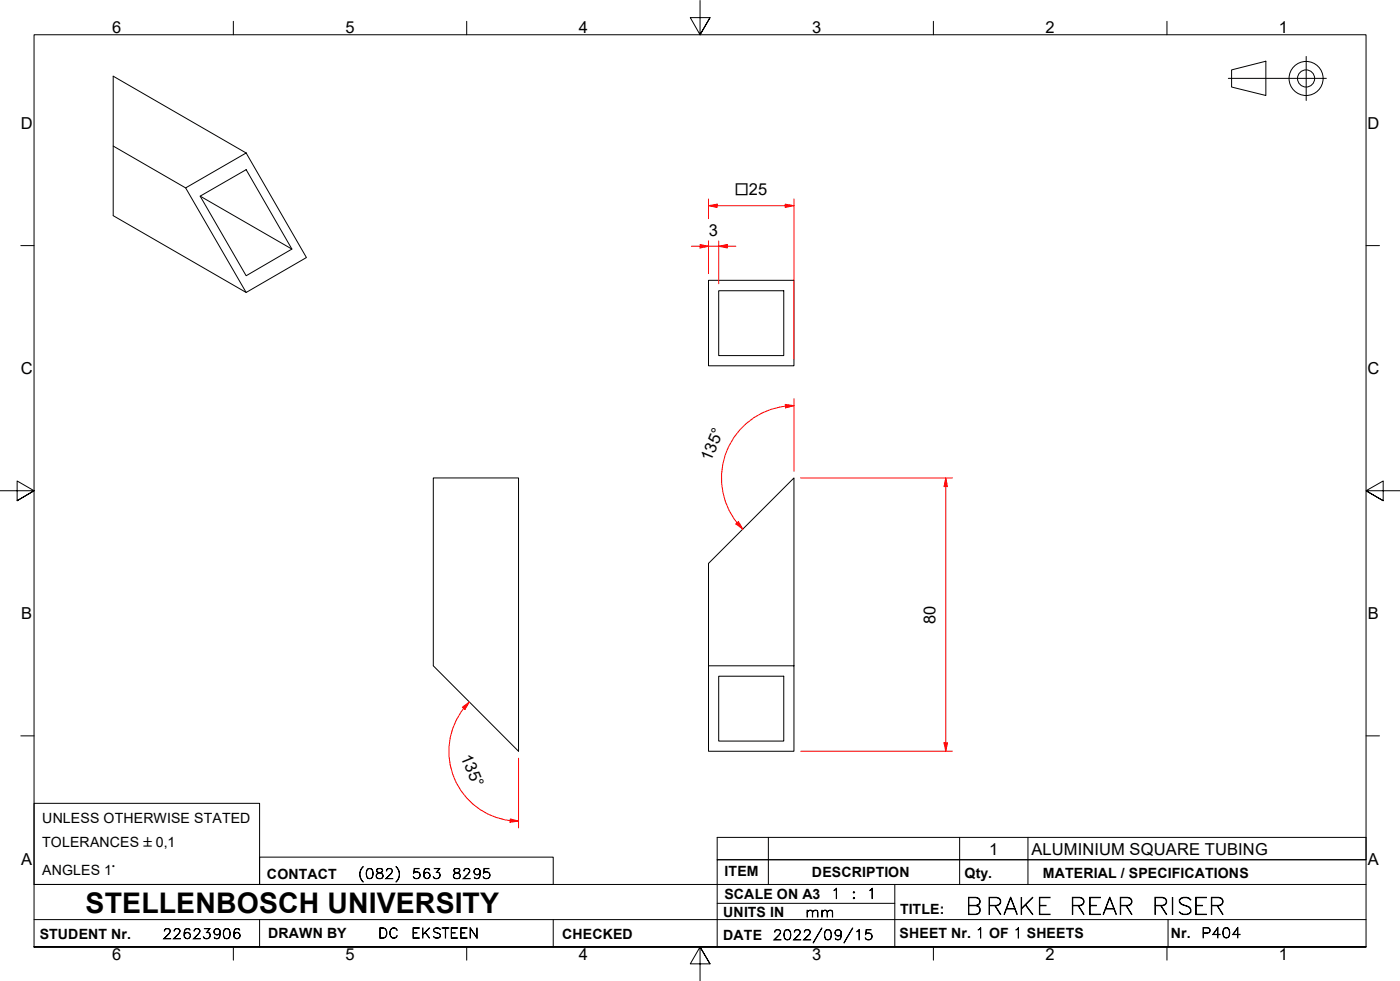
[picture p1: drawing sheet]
<svg xmlns="http://www.w3.org/2000/svg" width="410mm" height="287mm" viewBox="0 0 410 287" stroke-linecap="round" stroke-linejoin="round" font-family="sans-serif">
<!-- layer: Visible Edges(ISO) -->
<path d="M33.1 42.7l21.3 12.3M54.4 55l17.7-10.2 17.6 30.6-17.6 10.2zM58.6 57.4l13.5-7.7 13.4 23.2-13.4 7.8zM58.6 57.4l26.9 15.5M72.1 44.8l-39-22.5v40.8l39 22.5M207.5 82.1h25v25h-25zM210.4 85.1h19.1v19h-19.1zM126.9 139.9h24.9v80l-24.9-25zM207.5 194.9h25v25h-25zM207.5 194.9v-30l25-25v55M210.4 197.9h19.1v19h-19.1z" fill="none" stroke="#000" stroke-width=".29"/>
<!-- layer: Symbols(ISO) -->
<path d="M210 245.1h190v6.6h-190zM225 245.1v6.6M281 245.1v6.6M301 245.1v6.6" fill="none" stroke="#000" stroke-width=".29"/>
<!-- layer: Border_0 -->
<g fill="none" stroke="#000" stroke-width=".29">
<path d="M68.3 6.2v4M136.7 6.2v4M205 .1v10.1l-2.9-5h5.8l-2.9 5 2.9-5M273.3 6.2v4M341.7 6.2v4M6.1 71.9h3.9M400 71.9h3.9M0 143.7h10l-5-2.9v5.8l5-2.9-5 2.9M410 143.7h-10l5-2.9v5.8l-5-2.9 5 2.9M6.1 215.4h3.9M400 215.4h3.9M10 277.2v-267h390v267h-390h390"/>
<path d="M68.3 277.2v3.9M136.7 277.2v3.9M273.3 277.2v3.9M341.7 277.2v3.9M207.9 282.1l-2.9-4.9 2.9 4.9h-5.8l2.9-4.9v10"/>
</g>
<!-- layer: Sketch Geometry(ISO) -->
<g fill="none" stroke="#000" stroke-width=".29">
<path d="M382.5 16.5v12.9M359.7 22.9h28.7M360.6 20.5l10-2.6v10.1l-10-2.5zM10 235.2h66v23.7h-66zM10 258.9h390M76 250.9h86v8h-86zM225 251.7v7.2M262 258.9v18.3M281 251.7v7.2M301 251.7v7.2M400 251.7h-190v25.5M10 277.2h390"/>
<path d="M10 269.2h390M76 269.2v8M162 269.2v8M210 264.4h52M342 269.2v8"/>
<circle cx="382.4" cy="23" r="5"/>
<circle cx="382.4" cy="23" r="2.51"/>
</g>
<!-- layer: Dimensions(ISO) -->
<path d="M207.5 60.2h2.5" fill="none" stroke="#f00" stroke-width=".29"/>
<path d="M207.5 60.2l2.5-.4v.9z" fill-rule="evenodd" fill="#f00"/>
<path d="M207.5 60.2l2.5-.4v.9zM229.9 60.2h2.6" fill="none" stroke="#f00" stroke-width=".29"/>
<path d="M229.9 59.8l2.6 .4-2.6 .5z" fill-rule="evenodd" fill="#f00"/>
<path d="M207.5 58.2v5.8M229.9 59.8l2.6 .4-2.6 .5zM232.5 58.2v46.9M207.5 70.6v9.5M210 60.2h19.9M276.9 217.4v2.5" fill="none" stroke="#f00" stroke-width=".29"/>
<path d="M276.4 217.4h1l-.5 2.5z" fill-rule="evenodd" fill="#f00"/>
<path d="M276.9 139.9v2.5M276.4 217.4h1l-.5 2.5z" fill="none" stroke="#f00" stroke-width=".29"/>
<path d="M276.9 139.9l.5 2.5h-1z" fill-rule="evenodd" fill="#f00"/>
<path d="M234.4 139.9h44.5M276.9 139.9l.5 2.5h-1zM276.9 142.4v75M137.4 205.5l-1.6 1.8M234.4 219.9h44.5" fill="none" stroke="#f00" stroke-width=".29"/>
<path d="M135.4 207l2-1.5-1.3 2.2z" fill-rule="evenodd" fill="#f00"/>
<path d="M135.4 207l2-1.5-1.3 2.2zM149.4 240.2l2.4 .2" fill="none" stroke="#f00" stroke-width=".29"/>
<path d="M149.4 239.7l2.4 .7-2.4 .3z" fill-rule="evenodd" fill="#f00"/>
<path d="M215.8 153l1.7 1.9M135.8 207.4a20.4 20.4 0 0 0 13.6 32.8M149.4 239.7l2.4 .7-2.4 .3zM151.8 221.9v20.4" fill="none" stroke="#f00" stroke-width=".29"/>
<path d="M215.5 153.4l.7-.7 1.3 2.2z" fill-rule="evenodd" fill="#f00"/>
<path d="M232.5 118.8l-2.5 .1M215.5 153.4l.7-.7 1.3 2.2z" fill="none" stroke="#f00" stroke-width=".29"/>
<path d="M229.9 118.4l2.6 .4-2.5 .6z" fill-rule="evenodd" fill="#f00"/>
<path d="M210.4 72.1h2.6M229.9 118.4l2.6 .4-2.5 .6zM229.9 118.9a21.2 21.2 0 0 0-14.1 34.1M232.5 116.7v21.2" fill="none" stroke="#f00" stroke-width=".29"/>
<path d="M210.4 72.1l2.6-.5v1z" fill-rule="evenodd" fill="#f00"/>
<path d="M205 72.1h2.5M210.4 72.1l2.6-.5v1z" fill="none" stroke="#f00" stroke-width=".29"/>
<path d="M205 71.6l2.5 .5-2.5 .5z" fill-rule="evenodd" fill="#f00"/>
<path d="M202.4 72.1h2.6M205 71.6l2.5 .5-2.5 .5zM207.5 72.1h2.9M207.5 70.6v9.5M210.4 70.6v12.5M213 72.1h2.5" fill="none" stroke="#f00" stroke-width=".29"/>
<text font-size="8.3" x="25.1" y="267.2">STELLENBOSCH UNIVERSITY</text>
<g font-size="6.7">
<text x="282.6" y="267.7">BRAKE</text>
<text x="313.1" y="267.7">REAR</text>
<text x="337.2" y="267.7">RISER</text>
</g>
<g font-size="4.8">
<text x="32.8" y="9.7">6</text>
<text x="101.2" y="9.7">5</text>
<text x="169.5" y="9.7">4</text>
<text x="237.8" y="9.7">3</text>
<text x="306.1" y="9.7">2</text>
<text x="374.5" y="9.7">1</text>
<text x="6.1" y="37.8">D</text>
<text x="400.4" y="37.8">D</text>
<text x="207.6" y="69">3</text>
<text x="6.1" y="109.6">C</text>
<text x="400.4" y="109.6">C</text>
<text x="208.2" y="135.3" transform="rotate(-68 208.2 135.3)">135°</text>
<text x="6.2" y="181.3">B</text>
<text x="273.9" y="182.6" transform="rotate(-90 273.9 182.6)">80</text>
<text x="400.5" y="181.3">B</text>
<text x="134.9" y="221.5" transform="rotate(68 134.9 221.5)">135°</text>
<text x="289.6" y="250.1">1</text>
<text x="302" y="250.2">ALUMINIUM SQUARE TUBING</text>
<text x="6.2" y="253.1">A</text>
<text x="400.5" y="253.1">A</text>
<text x="32.8" y="281.1">6</text>
<text x="101.2" y="281.1">5</text>
<text x="169.5" y="281.1">4</text>
<text x="237.8" y="281.1">3</text>
<text x="306.1" y="281.1">2</text>
<text x="374.5" y="281.1">1</text>
</g>
<text font-size="4.6" x="215.2" y="57.2">□25</text>
<g font-size="4.1">
<text x="12.4" y="240.9">UNLESS OTHERWISE STATED</text>
<text x="12.4" y="247.9">TOLERANCES ±0,1</text>
<text x="12.4" y="256">ANGLES 1°</text>
<text x="78.2" y="257.2">CONTACT</text>
<text x="212.2" y="256.5">ITEM</text>
<text x="237.7" y="256.7">DESCRIPTION</text>
<text x="282.4" y="256.9">Qty.</text>
<text x="305.4" y="256.9">MATERIAL / SPECIFICATIONS</text>
<text x="212.1" y="263">SCALE ON A3</text>
<text x="211.8" y="268.4">UNITS IN</text>
<text x="263.5" y="267.7">TITLE:</text>
<text x="11.6" y="274.8">STUDENT Nr.</text>
<text x="78.5" y="274.6">DRAWN BY</text>
<text x="164.6" y="274.8">CHECKED</text>
<text x="211.8" y="275.1">DATE</text>
<text x="263.4" y="274.6">SHEET Nr. 1 OF 1 SHEETS</text>
<text x="342.8" y="274.5">Nr.</text>
</g>
<g font-size="4">
<text x="104.8" y="257.2">(082)</text>
<text x="120.6" y="257.2">563</text>
<text x="132.3" y="257.2">8295</text>
<text x="243.3" y="263">1</text>
<text x="249.3" y="263">:</text>
<text x="253.8" y="263">1</text>
<text x="235.8" y="268.4">mm</text>
<text x="47.6" y="274.8">22623906</text>
<text x="110.7" y="274.6">DC</text>
<text x="120.4" y="274.6">EKSTEEN</text>
<text x="226.3" y="275.1">2022/09/15</text>
<text x="351.7" y="274.5">P404</text>
</g>
</svg>
